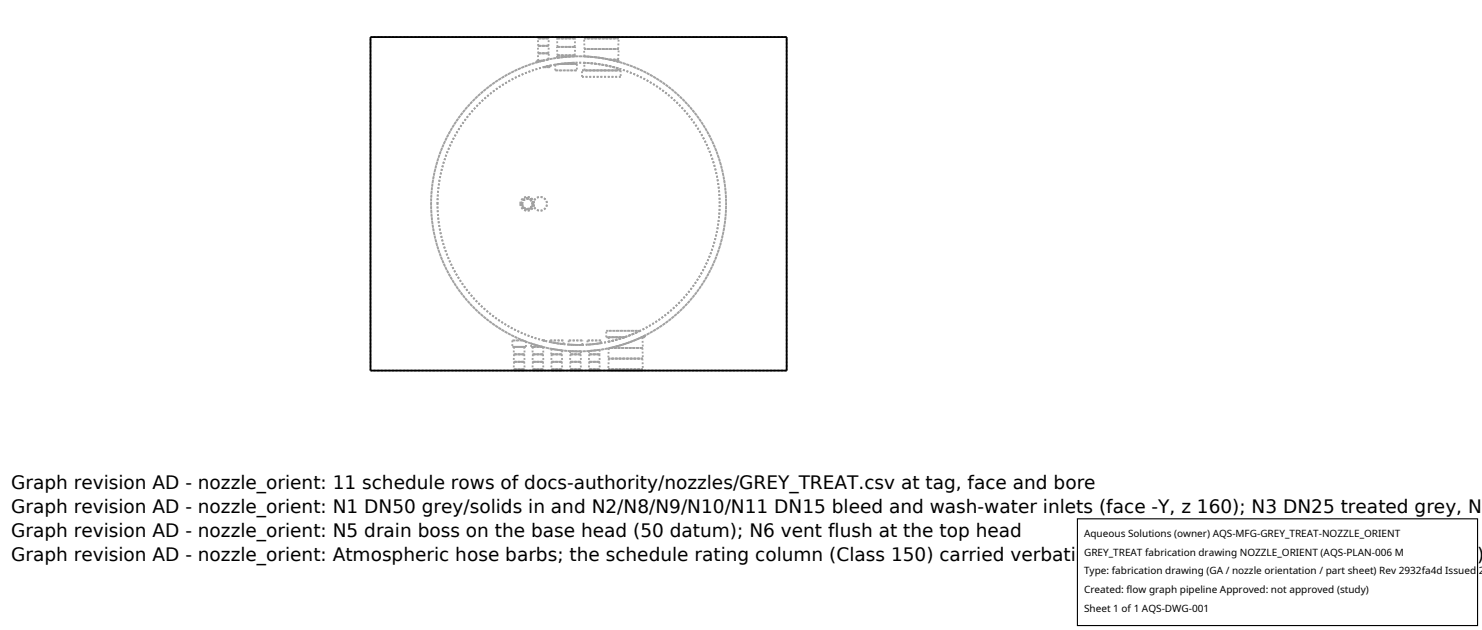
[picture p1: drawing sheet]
<svg xmlns="http://www.w3.org/2000/svg" width="212mm" height="90mm" viewBox="0 0 212 90" stroke-linecap="round" stroke-linejoin="round" font-family="sans-serif">
<g fill="none" stroke="#a0a0a0" stroke-width=".26" stroke-dasharray=".3 .3" stroke-linecap="butt">
<path d="M76.6 8.9l.9-.2M76.6 8.7h.9M76.6 8.7v.2M76.8 7.6h1.6M76.8 6.5h1.6M76.8 5.5h1.6M76.9 8.7h.6M76.9 8.7l-.1-1.1M76.9 7.6h1.4M76.9 7.6l-.1-1.1M76.9 6.5h1.4M76.9 6.5l-.1-1"/>
<path d="M76.9 5.5h1.4M76.9 5.5v-.2M76.9 5.3h1.4M77.5 8.7l-.9 .2M77.5 8.7l.8-.2M77.5 8.7h-.9M77.5 8.7h-.6M77.6 9.6l1-.2M77.6 9.6h1M78.3 7.6h-1.4M78.3 6.5h-1.4M78.3 5.5h-1.4"/>
<path d="M78.3 5.3h-1.4M78.3 7.6l.1-1.1M78.3 6.5l.1-1M78.3 5.3v.2M78.3 8.5l-.8 .2M78.3 8.5l.1-.9M78.4 7.6h-1.6M78.4 6.5h-1.6M78.4 5.5h-1.6M78.6 9.4l-1 .2M78.6 9.6h-1M78.6 9.4v.2"/>
<path d="M79.3 9.2l.6-.1M79.3 10.1h3.1M79.3 10.1v-.9M79.5 7.9h2.7M79.5 6.7h2.7M79.5 5.5h2.7M79.6 8.3l2.5-.3M79.6 8.3l-.1-.4M79.6 7.9h2.5M79.6 7.9l-.1-1.2M79.6 6.7h2.5M79.6 6.7l-.1-1.2"/>
<path d="M79.6 5.5h2.5M79.6 5.5v-.2M79.6 5.3h2.5M79.9 9.1l-.6 .1M79.9 9.1l2.2-.1M79.9 9.1h2.2M79.9 9.1h2.5M82.1 7.9h-2.5M82.1 6.7h-2.5M82.1 5.5h-2.5M82.1 5.3h-2.5M82.1 9.1h-2.2"/>
<path d="M82.1 7.9l.1-1.2M82.1 6.7l.1-1.2M82.1 5.3v.2M82.1 9.1v-.1M82.1 9l-2.2 .1M82.1 8l-2.5 .3M82.1 8l.1-.1M82.2 7.9h-2.7M82.2 6.7h-2.7M82.2 5.5h-2.7M82.4 9.1h-2.5M82.4 10.1h-3.1"/>
<path d="M82.4 9.1v1M83.1 10.1h5.5M83.1 11v-.9M83.1 11h5.5M83.4 7h5M83.4 5.5h5M83.4 9l2.5 .2 2.4 .6M83.5 8.1l1.9 .1 1.7 .3M83.5 8.1l-.1-1.1M83.5 7h4.8M83.5 7l-.1-1.5M83.5 5.5h4.8"/>
<path d="M83.5 5.5v-.2M83.5 5.3h4.8M83.5 10.1l-.1-1.1M83.5 10.1h4.8M87.1 8.5l1.2 .3M87.1 8.5l-1.7-.3-1.9-.1M87.1 8.5h1.3M87.1 8.5h1.2M88.3 8.5h-1.2M88.3 7h-4.8M88.3 5.5h-4.8M88.3 5.3h-4.8"/>
<path d="M88.3 10.1h-4.8M88.3 8.5l.1-1.5M88.3 7l.1-1.5M88.3 5.3v.2M88.3 10.1v-.3M88.3 9.8l-2.4-.6-2.5-.2M88.3 8.8l-1.2-.3M88.3 8.8l.1-.3M88.4 8.5h-1.3M88.4 7h-5M88.4 5.5h-5M88.6 10.1h-5.5"/>
<path d="M88.6 11h-5.5M88.6 10.1v.9M112.4 5.3h-59.5M61.6 29.1l.1 2.1 .3 2 .5 2.1 .7 1.9 .9 1.9 1 1.6 1.1 1.6 1.4 1.6 1.5 1.3 1.8 1.4 1.7 1 1.8 .9 1.8 .7 2.1 .5 2.2 .4 2 .1 2.2-.1 1.9-.3 2.1-.5 2-.7 1.9-.9 1.7-1.1 1.7-1.2 1.5-1.3 1.4-1.6 1.2-1.7 1.1-1.8 .9-1.9 .7-2 .5-1.9 .3-1.9 .1-2.1-.1-2.1-.3-2.1-.5-1.9-.7-2-.9-1.9-1.1-1.8-1.2-1.7-1.3-1.5-1.6-1.4-1.6-1.2-1.8-1.1-1.9-.9-1.9-.6-2-.6-2-.2-2-.2-2.2 .1-2 .3-1.9 .5-2.1 .7-1.9 .9-1.7 1.1-1.7 1.2-1.5 1.3-1.3 1.5-1.3 1.7-1.1 1.8-.9 1.9-.7 1.9-.5 2.1-.3 2-.1 2.1M61.6 29.1l.1-2.1 .3-2 .5-2.1 .7-1.9 .9-1.9 1-1.6 1.1-1.6 1.4-1.6 1.5-1.3 1.8-1.4 1.7-1 1.8-.9 1.8-.7 2.1-.5 2.2-.3 2-.2 2.2 .1 1.9 .3 2.1 .5 2 .7 1.9 .9 1.7 1.1 1.7 1.2 1.5 1.3 1.4 1.6 1.2 1.7 1.1 1.8 .9 1.9 .7 2 .5 1.9 .3 1.9 .1 2.1-.1 2.1-.3 2.1-.5 1.9-.7 2-.9 1.9-1.1 1.8-1.2 1.7-1.3 1.5-1.6 1.4-1.6 1.2-1.8 1.1-1.9 .9-2 .7-1.9 .5-2 .3-2 .1-2.2-.1-2-.3-1.9-.5-2.1-.7-1.9-.9-1.7-1.1-1.7-1.2-1.5-1.3-1.3-1.5-1.3-1.7-1.1-1.8-.9-1.9-.7-1.9-.5-2.1-.3-2-.1-2.1M62.5 29.1l.1-2.2 .3-1.9 .5-1.8 .6-1.8 .9-1.9 .9-1.5 1.2-1.6 1.3-1.4 1.5-1.4 1.5-1.1 1.6-1 1.9-.9 1.8-.7 2-.5 1.8-.3 2.1-.1h1.9l2 .3 1.9 .5 2 .7 1.7 .8 1.8 1 1.6 1.2 1.4 1.3 1.4 1.5 1.2 1.6 1 1.7 .8 1.7 .7 1.9 .5 1.9 .3 1.9 .1 2-.1 1.9-.3 1.9-.4 1.9-.7 2-.9 1.9-1 1.6-1.2 1.7-1.2 1.3-1.4 1.4-1.6 1.1-1.6 1.1-1.9 .9-1.8 .6-1.9 .5-1.9 .3-2.1 .2-2-.1-2-.3-2-.5-1.8-.7-1.8-.8-1.7-1-1.5-1.1-1.5-1.3-1.4-1.5-1.1-1.6-1.1-1.7-.8-1.8-.7-1.7-.5-2-.3-1.9-.1-2.2M74.3 29.1l.3 .7 .3 .2 .4 .1 .4-.1 .3-.2 .2-.3 .1-.4-.1-.4-.2-.3-.7-.3-.4 .1-.3 .2-.2 .3-.1 .4M74.3 29.1l.3-.7 .3-.2 .4-.1 .4 .1 .3 .2 .2 .3 .1 .4-.1 .4-.2 .3-.7 .3-.4-.1-.3-.2-.2-.3-.1-.4M74.5 29.1l.3-.6 .5-.2 .6 .2 .2 .6-.2 .6-.6 .2-.5-.2-.3-.6M74.6 29.1l.2-.5 .5-.2 .5 .1 .3 .6-.2 .5-.6 .3-.5-.2-.2-.6M74.6 29.1l.2-.5 .5-.2 .5 .2 .2 .5-.2 .5-.5 .2-.5-.2-.2-.5M76.2 29.1l.2-.7 .4-.2 .3-.1 .4 .1 .3 .2 .3 .7v.3l-.3 .4-.3 .2-.3 .1-.4-.1-.3-.2-.3-.3v-.4"/>
<path d="M76.2 29.1l.2 .7 .4 .2 .3 .1 .4-.1 .3-.2 .3-.7v-.3l-.3-.4-.3-.2-.3-.1-.4 .1-.3 .2-.3 .3v.4M52.9 52.9v-47.6M73.2 48.6h1.5M73.2 48.6v.9M73.2 49.5h1.9M73.4 50.6h1.5M73.4 51.7h1.5M73.4 52.7h1.5M73.4 49.5h1.5M73.4 49.5v1.1M73.4 50.6v1.1M73.4 51.7v1"/>
<path d="M73.4 52.7v.2M73.4 52.9h1.5M74.7 48.6l.4 .2M74.7 48.6h-1.5M74.9 49.5h-1.5M74.9 50.6h-1.5M74.9 51.7h-1.5M74.9 52.7h-1.5M74.9 52.9h-1.5M74.9 49.5v1.1M74.9 50.6v1.1M74.9 51.7v1"/>
<path d="M74.9 52.9v-.2M75.1 48.8l-.4-.2M75.1 49.5h-1.9M75.1 49.5v-.7M75.9 49l1.6 .5M75.9 49.5h1.6M75.9 49.5v-.5M76 50.6h1.6M76 51.7h1.6M76 52.7h1.6M76.1 49.5h1.4M76.1 49.5l-.1 1.1"/>
<path d="M76.1 50.6h1.5M76.1 50.6l-.1 1.1M76.1 51.7h1.5M76.1 51.7l-.1 1M76.1 52.7h1.5M76.1 52.7v.2M76.1 52.9h1.5M77.5 49.5h.1M77.5 49.5l-1.6-.5M77.5 49.5h-1.6M77.5 49.5h-1.4M77.6 50.6h-1.5"/>
<path d="M77.6 51.7h-1.5M77.6 52.7h-1.5M77.6 52.9h-1.5M77.6 50.6v1.1M77.6 51.7v1M77.6 52.9v-.2M77.6 49.5h-.1M77.6 49.5v1.1M77.6 48.6l.2 .1M77.6 48.6h.2M77.6 50.6h-1.6M77.6 51.7h-1.6"/>
<path d="M77.6 52.7h-1.6M77.8 48.7l-.2-.1M77.8 48.6h-.2M77.8 48.7v-.1M78.5 48.8l2 .3M78.5 48.6h2M78.5 48.6v.2M78.7 50.6h1.6M78.7 51.7h1.6M78.7 52.7h1.6M78.8 49.8l1.5 .2M78.8 49.8l-.1 .8"/>
<path d="M78.8 50.6h1.4M78.8 50.6l-.1 1.1M78.8 51.7h1.4M78.8 51.7l-.1 1M78.8 52.7h1.4M78.8 52.7v.2M78.8 52.9h1.4M80.2 50.6h-1.4M80.2 51.7h-1.4M80.2 52.7h-1.4M80.2 52.9h-1.4M80.2 50.6l.1 1.1"/>
<path d="M80.2 51.7l.1 1M80.2 52.9v-.2M80.3 50l-1.5-.2M80.3 50v.6M80.3 50.6h-1.6M80.3 51.7h-1.6M80.3 52.7h-1.6M80.5 49.1l-2-.3M80.5 48.6h-2M80.5 49.1v-.5M81.2 49.2h2M81.2 48.6h2"/>
<path d="M81.2 48.6v.6M81.4 50.6h1.6M81.4 51.7h1.6M81.4 52.7h1.6M81.4 50.1l1.6 .1M81.4 50.1v.5M81.5 50.6h1.4M81.5 50.6l-.1 1.1M81.5 51.7h1.4M81.5 51.7l-.1 1M81.5 52.7h1.4M81.5 52.7v.2"/>
<path d="M81.5 52.9h1.4M82.9 50.6h-1.4M82.9 51.7h-1.4M82.9 52.7h-1.4M82.9 52.9h-1.4M82.9 50.6l.1 1.1M82.9 51.7l.1 1M82.9 52.9v-.2M83 50.2l-1.6-.1M83 50.2v.4M83 50.6h-1.6M83 51.7h-1.6"/>
<path d="M83 52.7h-1.6M83.2 49.2h-2M83.2 48.6h-2M83.2 49.2v-.6M83.9 49.2l2-.2M83.9 48.6h2M83.9 48.6v.6M84.1 50.6h1.6M84.1 51.7h1.6M84.1 52.7h1.6M84.1 50.1l1.5-.1M84.1 50.1v.5"/>
<path d="M84.2 50.6h1.4M84.2 50.6l-.1 1.1M84.2 51.7h1.4M84.2 51.7l-.1 1M84.2 52.7h1.4M84.2 52.7v.2M84.2 52.9h1.4M85.6 50.6h-1.4M85.6 51.7h-1.4M85.6 52.7h-1.4M85.6 52.9h-1.4M85.6 50.6l.1 1.1"/>
<path d="M85.6 51.7l.1 1M85.6 52.9v-.2M85.6 50l-1.5 .1M85.6 50l.1 .6M85.7 50.6h-1.6M85.7 51.7h-1.6M85.7 52.7h-1.6M85.9 49l-2 .2M85.9 48.6h-2M85.9 49v-.4M86.6 47.2h4.8M86.6 48.2h2.6"/>
<path d="M86.6 48.2v-1M86.9 51.2h4.9M86.9 52.7h4.9M86.9 48.8l2.3-.6M86.9 49.7h.2M86.9 49.7v1.5M86.9 51.2v1.5M86.9 52.7v.2M86.9 52.9h4.9M86.9 48.2h2.3M86.9 48.2v.6M87.1 49.7l2.3-.6 2.2-.9"/>
<path d="M87.1 49.7h-.2M87.1 49.7h4.7M89.2 48.2l2.2-1M89.2 48.2l-2.3 .6M89.2 48.2h-2.6M89.2 48.2h-2.3M91.4 47.2l-2.2 1M91.4 47.2h-4.8M91.6 48.2l.5-.3M91.6 48.2l-2.2 .9-2.3 .6M91.6 48.2h.2M91.6 48.2h.5"/>
<path d="M91.8 48.2h-.2M91.8 49.7h-4.7M91.8 51.2h-4.9M91.8 52.7h-4.9M91.8 52.9h-4.9M91.8 48.2v1.5M91.8 49.7v1.5M91.8 51.2v1.5M91.8 52.9v-.2M92.1 47.9l-.5 .3M92.1 48.2h-.5M92.1 48.2v-.3"/>
<path d="M112.4 52.9v-47.6M112.4 52.9h-59.5"/>
</g>
<path d="M52.9 5.3h59.5v47.6h-59.5z" fill="none" stroke="#000" stroke-width=".26"/>
<path d="M153.9 74.1h57.1v15.2h-57.1z" fill="#fff" stroke="#000" stroke-width=".16"/>
<g font-size="2.6">
<text x="1.6" y="69.8">Graph revision AD - nozzle_orient: 11 schedule rows of docs-authority/nozzles/GREY_TREAT.csv at tag, face and bore</text>
<text x="1.6" y="73.3">Graph revision AD - nozzle_orient: N1 DN50 grey/solids in and N2/N8/N9/N10/N11 DN15 bleed and wash-water inlets (face -Y, z 160); N3 DN25 treated grey, N</text>
<text x="1.6" y="76.7">Graph revision AD - nozzle_orient: N5 drain boss on the base head (50 datum); N6 vent flush at the top head</text>
<text x="1.6" y="80.2">Graph revision AD - nozzle_orient: Atmospheric hose barbs; the schedule rating column (Class 150) carried verbatim as text - no flange drawn (duty section 4)</text>
</g>
<g font-size="1.4">
<text x="154.8" y="76.6">Aqueous Solutions (owner) AQS-MFG-GREY_TREAT-NOZZLE_ORIENT</text>
<text x="154.8" y="79.3">GREY_TREAT fabrication drawing NOZZLE_ORIENT (AQS-PLAN-006 M</text>
<text x="154.8" y="82">Type: fabrication drawing (GA / nozzle orientation / part sheet) Rev 2932fa4d Issued 2</text>
<text x="154.8" y="84.7">Created: flow graph pipeline Approved: not approved (study)</text>
<text x="154.8" y="87.4">Sheet 1 of 1 AQS-DWG-001</text>
</g>
</svg>
